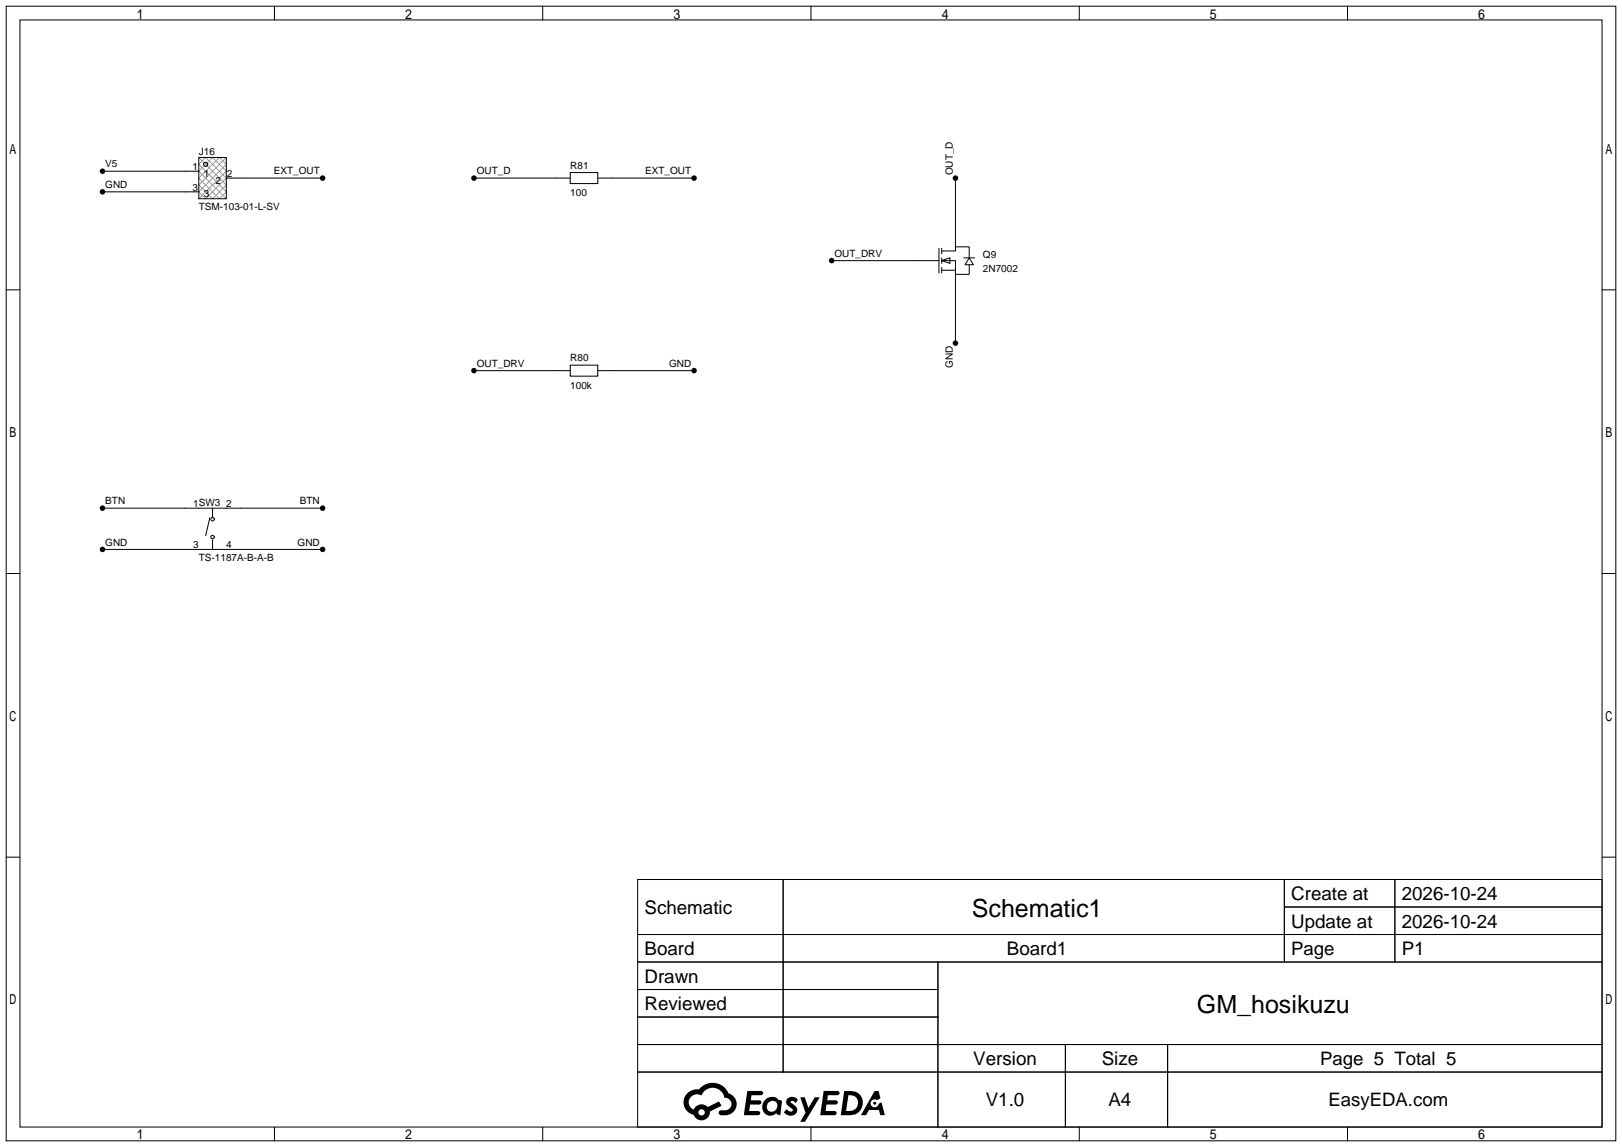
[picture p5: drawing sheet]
<svg xmlns="http://www.w3.org/2000/svg" width="299mm" height="212mm" viewBox="0 0 299 212" stroke-linecap="round" stroke-linejoin="round" font-family="sans-serif">
<g fill="none" stroke="#000" stroke-width=".18">
<path d="M1.1 1.1h297.2v209.6h-297.2zM3.7 3.7h292.1v204.5h-292.1zM50.7 1.1v2.6M100.2 1.1v2.6M149.7 1.1v2.6M199.3 1.1v2.6M248.8 1.1v2.6M18.9 31.6h17.8M18.9 35.4h17.8M36.7 29.1h5.1v7.6h-5.1zM41.8 32.9h17.8M87.5 32.9h17.8"/>
<path d="M105.3 31.9h5.1v2h-5.1zM110.4 32.9h17.7M176.4 32.9v12.7M1.1 53.5h2.6M153.5 48.1h19.9M173.4 45.8v4.6M173.9 48.1l1.5-.5v1zM173.9 46.4h2.5v-.8h2.5v2M173.9 48.1h2.5v2.6h2.5v-1.8M173.9 49.9h2.5M173.9 45.8v1.1M173.9 47.6v1"/>
<path d="M173.9 49.4v1M176.4 50.7v12.7M177.9 47.6h2.1M178.9 47.6l.8 1.3h-1.5zM295.8 53.5h2.5M87.5 68.5h17.8M105.3 67.4h5.1v2.1h-5.1zM110.4 68.5h17.7M18.9 93.9h40.7M38.7 95.6l-.7 3.3M39.2 93.9v1.7M39.2 99.7v1.8"/>
<path d="M1.1 105.9h2.6M18.9 101.5h40.7M295.8 105.9h2.5M1.1 158.3h2.6M295.8 158.3h2.5M117.7 162.4h178.1v45.8h-178.1zM117.7 172.6h178.1M117.7 177.7h178.1M144.6 162.4v35.6M173.2 177.7v30.5M237.1 162.4v15.3M237.1 167.5h58.7"/>
<path d="M257.5 162.4v15.3M117.7 182.8h55.5M117.7 192.9h178.1M117.7 187.8h55.5M117.7 198h178.1M196.7 192.9v15.3M215.6 192.9v15.3M50.7 208.2v2.5M100.2 208.2v2.5M149.7 208.2v2.5M199.3 208.2v2.5M248.8 208.2v2.5"/>
<circle cx="38" cy="30.4" r=".38"/>
<circle cx="39.2" cy="95.9" r=".32"/>
<circle cx="39.2" cy="99.2" r=".32"/>
</g>
<g fill="#000">
<path d="M138 201.5h1.6a1.31 1.31 0 0 1 1.2 .2 .4 .4 0 0 1-.3 .6h-1.8l-.1 .9h1.6a.4 .4 0 0 1 .4 .4 .4 .4 0 0 1-.4 .4h-1.7l-.2 1.2h.8a1.23 1.23 0 0 1 1.2 .2 .39 .39 0 0 1-.3 .6h-2.7zM145.5 202.8a1.3 1.3 0 0 1 1.8 .3l-.4 .6a.54 .54 0 0 0-.9-.2l.1 .2a1.58 1.58 0 0 1 1.1 1.6 1.43 1.43 0 0 1-2.5 .1l.5-.6a.64 .64 0 0 0 .5 .5 .64 .64 0 0 0 .7-.3l-.2-.2a1.6 1.6 0 0 1-1-1.6zM147.7 202.7h.9l.7 1.9 1.1-1.9h.9l-2.7 4.5h-.9l1-1.7zM152.1 201.5h1.6a1.32 1.32 0 0 1 1.3 .2 .39 .39 0 0 1-.4 .6h-1.7l-.2 .9h1.7a.4 .4 0 0 1 .3 .4 .4 .4 0 0 1-.4 .4h-1.7l-.2 1.2h.8a1.23 1.23 0 0 1 1.2 .2 .39 .39 0 0 1-.3 .6h-2.7zM161.5 201.5h.7l.4 1.3-.7 .4a.75 .75 0 0 0-1.1 .3 .75 .75 0 0 0 .5 1 .75 .75 0 0 0 .9-.6l.6-.3 .6 2.4h-.9l-.2-1h-1.9l-.5 1h-.9z"/>
<path d="M126.9 201.9a2.37 2.37 0 0 0 1.2 4 1.54 1.54 0 0 0 1.7 1 1.54 1.54 0 0 0 1.3-1.6l2.1-1.1-.5-.8-2 1.1a1.57 1.57 0 0 0-2.6 .4 1.5 1.5 0 0 1-.8-2.1 1.5 1.5 0 0 1 2.2-.5 2.23 2.23 0 0 1 2.3-1.4 2.23 2.23 0 0 1 2 1.8 1.16 1.16 0 0 1 1.2 1.1 1.16 1.16 0 0 1-1 1.3h-.7a.47 .47 0 0 0-.6 .3 .47 .47 0 0 0 .4 .6 2.23 2.23 0 0 0 2.3-.7 2.23 2.23 0 0 0 .4-2.3 2.16 2.16 0 0 0-1.3-1.1 3.2 3.2 0 0 0-5.4-.7l-1.2 .1zM129 205.4a.58 .58 0 0 1 1.1 0 .58 .58 0 0 1-1.1 0z"/>
<path d="M141.3 203.1a1.62 1.62 0 0 0-.4 2.1 1.62 1.62 0 0 0 2 .7l.4-.3 .3 .3 .5 .1 .3-2.5-.2-.3h-.4a1.58 1.58 0 0 0-2.5-.1zM141.9 203.6a.99 .99 0 0 1 1.6 .3 .99 .99 0 0 1-.9 1.4 .94 .94 0 0 1-1-.5 .94 .94 0 0 1 .3-1.2z"/>
<path d="M155.9 201.5l-.7 4.5h1.5a2.27 2.27 0 0 0 2.6-2.3 2.27 2.27 0 0 0-2.7-2.2zM156.6 202.3a1.5 1.5 0 0 1 1.8 1.5 1.5 1.5 0 0 1-1.9 1.4h-.3z"/>
<circle cx="18.9" cy="31.6" r=".51"/>
<circle cx="18.9" cy="35.4" r=".51"/>
<circle cx="59.6" cy="32.9" r=".51"/>
<circle cx="87.5" cy="32.9" r=".51"/>
<circle cx="128.1" cy="32.9" r=".51"/>
<circle cx="176.4" cy="32.9" r=".51"/>
<circle cx="153.5" cy="48.1" r=".51"/>
<circle cx="87.5" cy="68.5" r=".51"/>
<circle cx="128.1" cy="68.5" r=".51"/>
<circle cx="176.4" cy="63.4" r=".51"/>
<circle cx="18.9" cy="93.9" r=".51"/>
<circle cx="59.6" cy="93.9" r=".51"/>
<circle cx="18.9" cy="101.5" r=".51"/>
<circle cx="59.6" cy="101.5" r=".51"/>
<circle cx="161.5" cy="203.8" r=".28"/>
</g>
<path d="M36.7 30.4l5.1 5-1.3 1.3-3.8-3.8 3.8-3.8 1.3 1.3-5.1 5 1.3 1.3 3.8-3.8-3.8-3.8zM36.7 36.7l5.1-5.1-2.6-2.5-2.5 2.5 5.1 5.1M36.7 29.1l5.1 5.1-2.6 2.5-2.5-2.5 5.1-5.1M38.1 30l.2 .2M38.3 30.5l-.2 .2" fill="none" stroke="#999" stroke-width=".18"/>
<g font-size="4.6">
<text x="179.4" y="169.4">Schematic1</text>
<text x="221" y="187.1">GM_hosikuzu</text>
</g>
<g font-size="3.5">
<text x="238.4" y="166.2">Create at</text>
<text x="258.8" y="166.2">2026-10-24</text>
<text x="119" y="168.8">Schematic</text>
<text x="238.4" y="171.3">Update at</text>
<text x="258.8" y="171.3">2026-10-24</text>
<text x="119" y="176.4">Board</text>
<text x="185.9" y="176.4">Board1</text>
<text x="258.8" y="176.4">P1</text>
<text x="119" y="181.5">Drawn</text>
<text x="119" y="186.6">Reviewed</text>
<text x="179.7" y="196.7">Version</text>
<text x="203.4" y="196.7">Size</text>
<text x="182" y="204.3">V1.0</text>
<text x="204.7" y="204.3">A4</text>
</g>
<g font-size="3.4">
<text x="238.4" y="176.4">Page</text>
<text x="243.7" y="196.7">Page 5 Total 5</text>
<text x="245.3" y="204.3">EasyEDA.com</text>
</g>
<g font-size="1.8">
<text x="36.7" y="28.6">J16</text>
<text x="19.4" y="30.9">V5</text>
<text x="19.4" y="34.7">GND</text>
<text x="35.5" y="31.4">1</text>
<text x="35.5" y="35.2">3</text>
<text x="37.6" y="32.7">1</text>
<text x="39.8" y="33.9">2</text>
<text x="41.9" y="32.7">2</text>
<text x="50.5" y="32.2">EXT_OUT</text>
<text x="88" y="32.2">OUT_D</text>
<text x="105.3" y="31.2">R81</text>
<text x="119.1" y="32.2">EXT_OUT</text>
<text x="175.9" y="32.4" transform="rotate(-90 175.9 32.4)">OUT_D</text>
<text x="36.7" y="38.8">TSM-103-01-L-SV</text>
<text x="37.6" y="36.5">3</text>
<text x="105.3" y="36.2">100</text>
<text x="154.1" y="47.4">OUT_DRV</text>
<text x="181.5" y="47.7">Q9</text>
<text x="181.5" y="50.2">2N7002</text>
<text x="88" y="67.7">OUT_DRV</text>
<text x="105.3" y="66.7">R80</text>
<text x="105.3" y="71.8">100k</text>
<text x="123.5" y="67.7">GND</text>
<text x="175.9" y="68" transform="rotate(-90 175.9 68)">GND</text>
<text x="19.4" y="93.1">BTN</text>
<text x="35.7" y="93.6">1SW3</text>
<text x="41.8" y="93.6">2</text>
<text x="55.4" y="93.1">BTN</text>
<text x="19.4" y="100.8">GND</text>
<text x="35.7" y="101.2">3</text>
<text x="41.8" y="101.2">4</text>
<text x="54.9" y="100.8">GND</text>
<text x="36.7" y="103.6">TS-1187A-B-A-B</text>
</g>
</svg>
